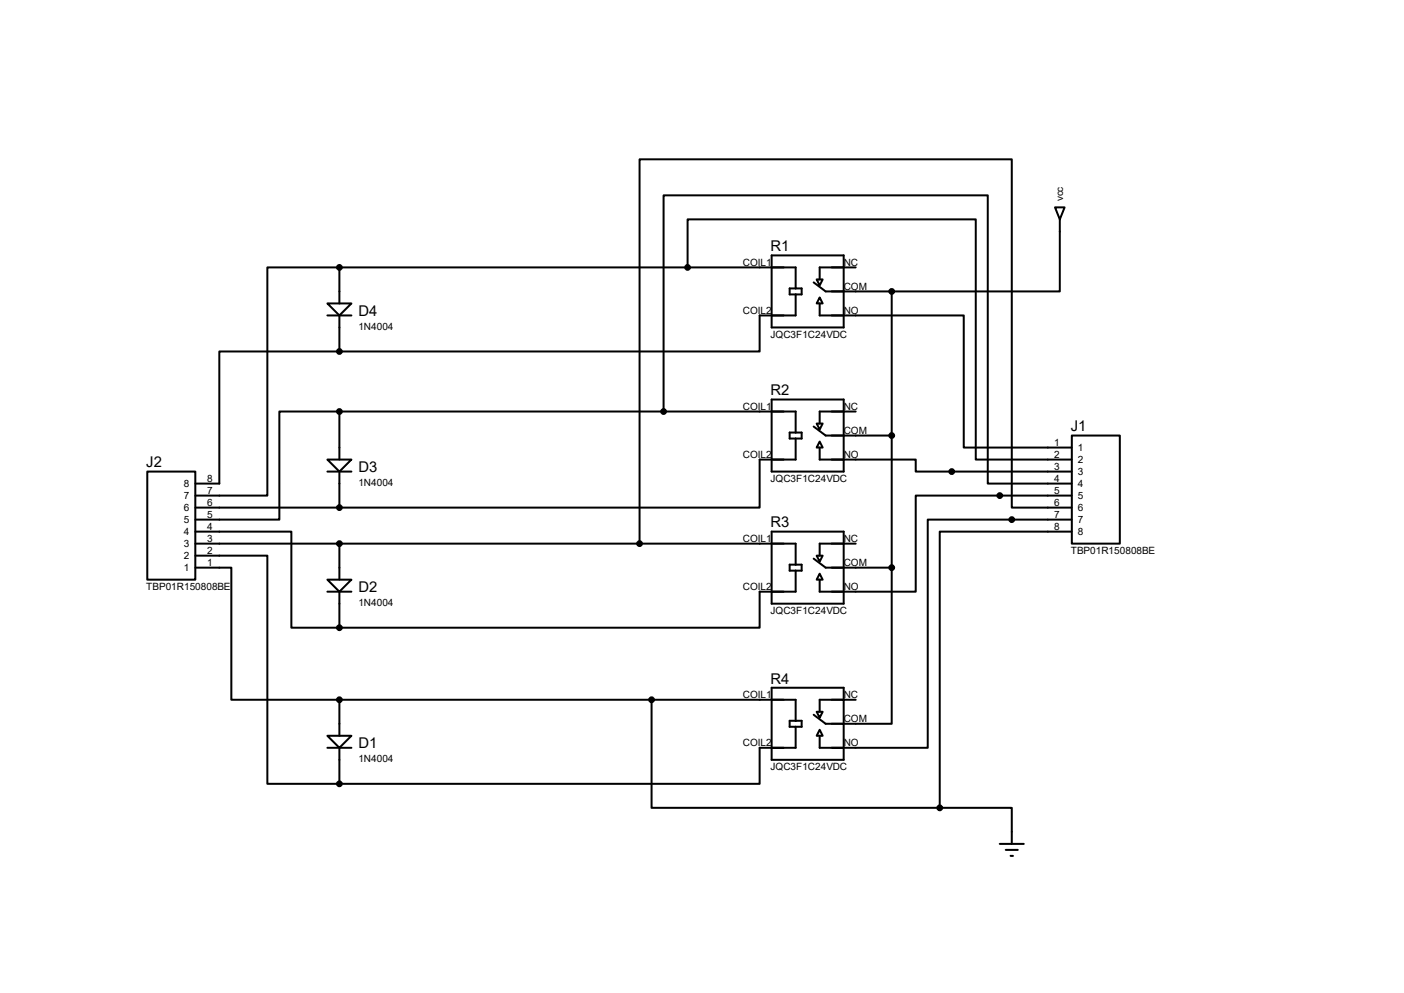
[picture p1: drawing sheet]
<svg xmlns="http://www.w3.org/2000/svg" width="297mm" height="210mm" viewBox="0 0 297 210" stroke-linecap="round" stroke-linejoin="round" font-family="sans-serif">
<g fill="none" stroke="#000" stroke-width=".42">
<path d="M71.8 56.6h-15.2v48.2h-15.3M71.8 56.6v7.6M71.8 56.6h96.5v4.4M145.5 56.6v-10.2h60.9v50.8h20.3M163.2 54h15.3v15.3h-15.3zM172.1 59.7l2.6 1.9h13.9M172.8 59.1h1.2l-.6 1.3zM181 56.6h-7.6v2.5M223.2 43.9h2l-1 2.5zM224.2 46.4v15.2h-35.6M69.3 64.2h5l-2.5 2.5zM69.3 66.7h5"/>
<path d="M71.8 74.3h-25.4v28h-5.1M71.8 66.7v7.6M167 61h2.6v1.3h-2.6zM168.3 62.3v4.4h-7.6v7.6h-88.9M173.4 62.9l.6 1.3h-1.2zM173.4 64.2v2.5h30.5v28h22.8M188.6 61.6v58.5M31.2 99.7h10.1v22.9h-10.1zM69.3 97.2h5l-2.5 2.5zM69.3 99.7h5M71.8 87h-12.7v22.9h-17.8M71.8 87v10.2"/>
<path d="M71.8 99.7v7.7M71.8 87h96.5v4.5M140.4 87v-45.7h68.6v61h17.7M163.2 84.5h15.3v15.2h-15.3zM167 91.5h2.6v1.3h-2.6zM168.3 92.8v4.4h-7.6v10.2h-88.9M172.1 90.2l2.6 1.9h13.9M172.8 89.6h1.2l-.6 1.2zM173.4 93.4l.6 1.3h-1.2zM173.4 94.7v2.5h20.3v2.5h33M181 87h-7.6v2.6M226.7 92.1h10.2v22.9h-10.2z"/>
<path d="M41.3 117.5h15.3v48.3h15.2M41.3 112.4h20.3v20.4h10.2M41.3 115h127v4.4M41.3 107.4h30.5M71.8 115v7.6M163.2 112.4h15.3v15.3h-15.3zM167 119.4h2.6v1.3h-2.6zM172.1 118.2l2.6 1.9h13.9M172.8 117.5h1.2l-.6 1.3zM181 115h-7.6v2.5M226.7 104.8h-33v20.3h-20.3v-2.5M226.7 109.9h-30.4v48.3h-22.9v-2.6"/>
<path d="M226.7 107.4h-12.7v-73.7h-78.7v81.3M226.7 112.4h-27.9v58.5M41.3 120.1h7.6v27.9h22.9M69.3 122.6h5l-2.5 2.5zM69.3 125.1h5M71.8 125.1v7.7M168.3 120.7v4.4h-7.6v7.7h-88.9M173.4 121.3l.6 1.3h-1.2zM188.6 120.1v33h-13.9l-2.6-1.9M69.3 155.6h5l-2.5 2.6zM69.3 158.2h5M71.8 148v7.6"/>
<path d="M71.8 158.2v7.6M71.8 148h96.5v4.4M137.8 148v22.9h61M163.2 145.5h15.3v15.2h-15.3zM167 152.4h2.6v1.3h-2.6zM168.3 153.7v4.5h-7.6v7.6h-88.9M172.8 150.5h1.2l-.6 1.3zM173.4 154.3l.6 1.3h-1.2zM181 148h-7.6v2.5M198.8 170.9h15.2v7.6M211.5 178.5h5.1M212.8 179.7h2.5"/>
<path d="M213.8 181h.5"/>
</g>
<g fill="#000" stroke="#000" stroke-width=".42">
<circle cx="71.8" cy="56.6" r=".51"/>
<circle cx="145.5" cy="56.6" r=".51"/>
<circle cx="71.8" cy="74.3" r=".51"/>
<circle cx="188.6" cy="61.6" r=".51"/>
<circle cx="71.8" cy="87" r=".51"/>
<circle cx="140.4" cy="87" r=".51"/>
<circle cx="188.6" cy="92.1" r=".51"/>
<circle cx="201.3" cy="99.7" r=".51"/>
<circle cx="71.8" cy="107.4" r=".51"/>
<circle cx="71.8" cy="115" r=".51"/>
<circle cx="135.3" cy="115" r=".51"/>
<circle cx="211.5" cy="104.8" r=".51"/>
<circle cx="214" cy="109.9" r=".51"/>
<circle cx="71.8" cy="132.8" r=".51"/>
<circle cx="188.6" cy="120.1" r=".51"/>
<circle cx="71.8" cy="148" r=".51"/>
<circle cx="137.8" cy="148" r=".51"/>
<circle cx="71.8" cy="165.8" r=".51"/>
<circle cx="198.8" cy="170.9" r=".51"/>
</g>
<g font-size="3.1">
<text x="163" y="53.1">R1</text>
<text x="75.8" y="66.8">D4</text>
<text x="163" y="83.6">R2</text>
<text x="226.5" y="91.2">J1</text>
<text x="30.9" y="98.8">J2</text>
<text x="75.8" y="99.8">D3</text>
<text x="163" y="111.5">R3</text>
<text x="75.8" y="125.2">D2</text>
<text x="163" y="144.6">R4</text>
<text x="75.8" y="158.2">D1</text>
</g>
<g font-size="2.1">
<text x="224.9" y="42.6" transform="rotate(-90 224.9 42.6)">vcc</text>
<text x="157.1" y="56.2">COIL1</text>
<text x="178.5" y="56.2">NC</text>
<text x="178.5" y="61.3">COM</text>
<text x="75.8" y="69.7">1N4004</text>
<text x="157.1" y="66.3">COIL2</text>
<text x="163" y="71.4">JQC3F1C24VDC</text>
<text x="178.5" y="66.3">NO</text>
<text x="157.1" y="86.7">COIL1</text>
<text x="178.5" y="86.7">NC</text>
<text x="178.5" y="91.7">COM</text>
<text x="223" y="94.3">1</text>
<text x="228" y="95.4">1</text>
<text x="43.9" y="101.9">8</text>
<text x="157.1" y="96.8">COIL2</text>
<text x="163" y="101.9">JQC3F1C24VDC</text>
<text x="178.5" y="96.8">NO</text>
<text x="223" y="96.8">2</text>
<text x="223" y="99.4">3</text>
<text x="223" y="101.9">4</text>
<text x="228" y="98">2</text>
<text x="228" y="100.5">3</text>
<text x="38.9" y="105.6">7</text>
<text x="38.9" y="103">8</text>
<text x="43.9" y="107">6</text>
<text x="43.9" y="104.4">7</text>
<text x="75.8" y="102.7">1N4004</text>
<text x="223" y="104.4">5</text>
<text x="223" y="107">6</text>
<text x="228" y="103">4</text>
<text x="228" y="105.6">5</text>
<text x="38.9" y="113.2">4</text>
<text x="38.9" y="110.7">5</text>
<text x="38.9" y="108.1">6</text>
<text x="43.9" y="112.1">4</text>
<text x="43.9" y="109.5">5</text>
<text x="223" y="109.5">7</text>
<text x="223" y="112.1">8</text>
<text x="228" y="108.1">6</text>
<text x="228" y="110.7">7</text>
<text x="228" y="113.2">8</text>
<text x="38.9" y="118.3">2</text>
<text x="38.9" y="115.7">3</text>
<text x="43.9" y="119.7">1</text>
<text x="43.9" y="117.1">2</text>
<text x="43.9" y="114.6">3</text>
<text x="157.1" y="114.6">COIL1</text>
<text x="178.5" y="119.7">COM</text>
<text x="178.5" y="114.6">NC</text>
<text x="226.5" y="117.1">TBP01R150808BE</text>
<text x="30.9" y="124.8">TBP01R150808BE</text>
<text x="38.9" y="120.8">1</text>
<text x="157.1" y="124.8">COIL2</text>
<text x="178.5" y="124.8">NO</text>
<text x="75.8" y="128.1">1N4004</text>
<text x="163" y="129.8">JQC3F1C24VDC</text>
<text x="157.1" y="147.6">COIL1</text>
<text x="178.5" y="147.6">NC</text>
<text x="178.5" y="152.7">COM</text>
<text x="75.8" y="161.2">1N4004</text>
<text x="157.1" y="157.8">COIL2</text>
<text x="178.5" y="157.8">NO</text>
<text x="163" y="162.9">JQC3F1C24VDC</text>
</g>
</svg>
